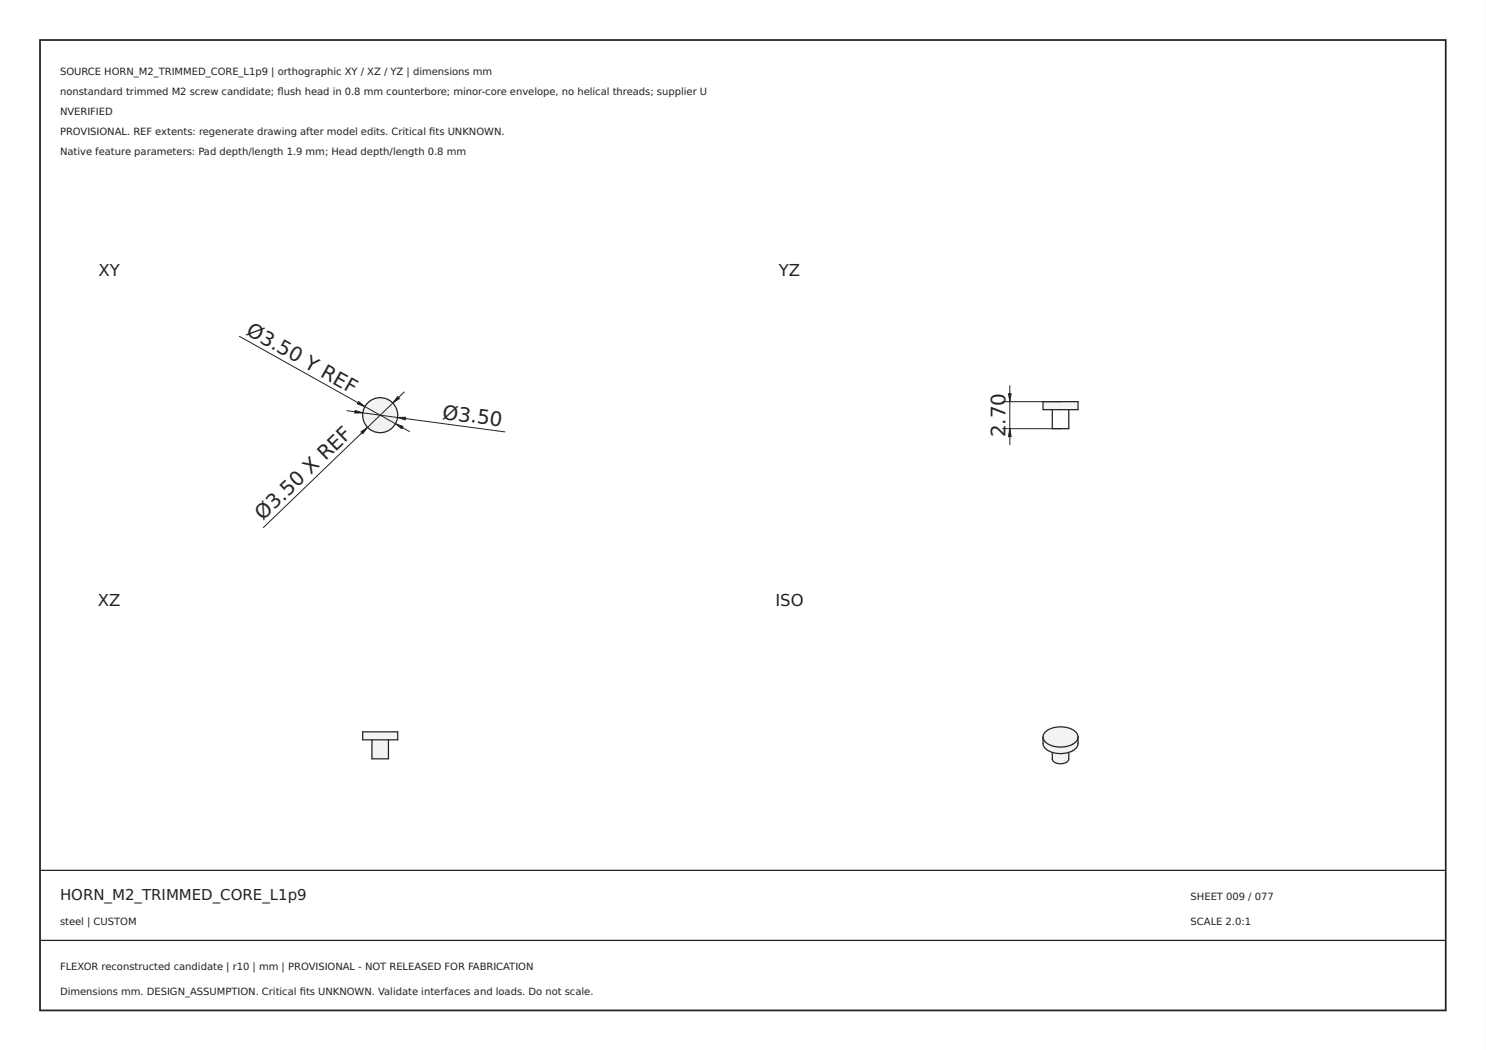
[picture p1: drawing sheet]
<svg xmlns="http://www.w3.org/2000/svg" width="297mm" height="210mm" viewBox="0 0 297 210" stroke-linecap="round" stroke-linejoin="round" font-family="sans-serif">
<path d="M0 0h297v210h-297zM0 0v210h297v-210z" fill="#000"/>
<path d="M8 8h281v194h-281z" fill="none" stroke="#222" stroke-width=".35"/>
<path d="M8 174h281zM8 188h281z" fill="#000" stroke="#222" stroke-width=".25"/>
<circle cx="76" cy="83" r="3.5" fill="#f1f3f5"/>
<circle cx="76" cy="83" r="3.5" fill="none" stroke="#212529" stroke-width=".25"/>
<path d="M47.8 67.2l34 19.1M80.8 78.4l-28.2 27.1M69.4 82.1l31.5 4.2" fill="none" stroke="#212529" stroke-width=".2"/>
<g fill="#212529" stroke="#212529" stroke-width=".2">
<path d="M72.1 86.3l1.4-.9-1 1.3z"/>
<path d="M79.5 79.3l.4 .4-1.4 .9z"/>
<path d="M71.7 80.3l1.2 1-1.5-.6z"/>
<path d="M79.1 84.7l1.5 .6-.3 .4z"/>
<path d="M79.5 83.5l1.6-.1-.1 .5z"/>
<path d="M71 82.1l1.5 .4-1.6 .1z"/>
</g>
<g fill="#f1f3f5">
<path d="M74.3 147.9h3.3v3.8h-3.3z" fill-rule="evenodd"/>
<path d="M72.5 146.3h7v1.6h-7z" fill-rule="evenodd"/>
</g>
<path d="M72.5 146.3h7v1.6h-7zM74.3 147.9v3.8h3.3v-3.8" fill="none" stroke="#212529" stroke-width=".25"/>
<path d="M208.5 80.3h7v1.6h-7z" fill-rule="evenodd" fill="#f1f3f5"/>
<path d="M208.5 80.3h7v1.6h-7zM210.3 81.9v3.8h3.3v-3.8" fill="none" stroke="#212529" stroke-width=".25"/>
<path d="M201.9 77.1v11.8M200.4 80.3h11.6M200.4 85.7h11.6" fill="none" stroke="#212529" stroke-width=".2"/>
<g fill="#212529" stroke="#212529" stroke-width=".2">
<path d="M201.6 78.7h.5l-.2 1.6z"/>
<path d="M201.9 85.7l.2 1.6h-.5z"/>
</g>
<g fill="#f1f3f5">
<path d="M210.3 150.4l1.7 .3 1.6-.3v1.3a1.88 1.88 0 0 1-2.7 .8l-.5-.5z" fill-rule="evenodd"/>
<path d="M208.5 147.3a2.38 2.38 0 0 0 2.2 1.9 4.5 4.5 0 0 0 4.6-1.3l.2-.6a2.3 2.3 0 0 1-.7 2.5 5 5 0 0 1-6.1-.5l-.2-.7z" fill-rule="evenodd"/>
<path d="M208.8 146.4a4.9 4.9 0 0 1 6.3 0 1.62 1.62 0 0 1-1.1 2.6 5 5 0 0 1-5.2-.9 1.27 1.27 0 0 1 0-1.7z" fill-rule="evenodd"/>
</g>
<path d="M208.5 147.3a2.41 2.41 0 0 0 2.2 3.2 4.5 4.5 0 0 0 4.6-1.2l.2-.7v-1.3M208.5 147.3a2.38 2.38 0 0 0 2.2 1.9 4.5 4.5 0 0 0 4.6-1.3l.2-.6M208.5 147.3a2.67 2.67 0 0 1 2.7-1.9 4.2 4.2 0 0 1 4.2 1.5l.1 .4M210.3 150.4v1.3a1.67 1.67 0 0 0 2.2 .9l.4-.1a1 1 0 0 0 .7-.8v-1.3" fill="none" stroke="#212529" stroke-width=".25"/>
<g font-size="4" fill="#212529">
<text x="49" y="66.8" transform="rotate(29 49 66.8)">Ø3.50 Y REF</text>
<text x="88.3" y="83.7" transform="rotate(8 88.3 83.7)">Ø3.50</text>
<text x="201" y="87.4" transform="rotate(-90 201 87.4)">2</text>
<text x="201" y="84.9" transform="rotate(-90 201 84.9)">.70</text>
<text x="52.6" y="104.2" transform="rotate(-44 52.6 104.2)">Ø3.50 X REF</text>
</g>
<g font-size="3.3" fill="#212529">
<text x="19.7" y="55.1">XY</text>
<text x="155.7" y="55.1">YZ</text>
<text x="19.6" y="121.1">XZ</text>
<text x="155" y="121.1">ISO</text>
</g>
<text font-size="3" fill="#222" x="12" y="180">HORN_M2_TRIMMED_CORE_L1p9</text>
<g font-size="2" fill="#222">
<text x="12" y="15">SOURCE HORN_M2_TRIMMED_CORE_L1p9 | orthographic XY / XZ / YZ | dimensions mm</text>
<text x="12" y="19">nonstandard trimmed M2 screw candidate; fush head in 0.8 mm counterbore; minor-core envelope, no helical threads; supplier U</text>
<text x="12" y="23">NVERIFIED</text>
<text x="55.5" y="19">l</text>
<text x="12" y="27">PROVISIONAL. REF extents: regenerate drawing after model edits. Critical fts UNKNOWN.</text>
<text x="85.8" y="27">i</text>
<text x="12" y="31">Native feature parameters: Pad depth/length 1.9 mm; Head depth/length 0.8 mm</text>
<text x="238" y="180">SHEET 009 / 077</text>
<text x="12" y="185">steel | CUSTOM</text>
<text x="238" y="185">SCALE 2.0:1</text>
<text x="12" y="194">FLEXOR reconstructed candidate | r10 | mm | PROVISIONAL - NOT RELEASED FOR FABRICATION</text>
<text x="12" y="199">Dimensions mm. DESIGN_ASSUMPTION. Critical fts UNKNOWN. Validate interfaces and loads. Do not scale.</text>
<text x="59.9" y="199">i</text>
</g>
</svg>
